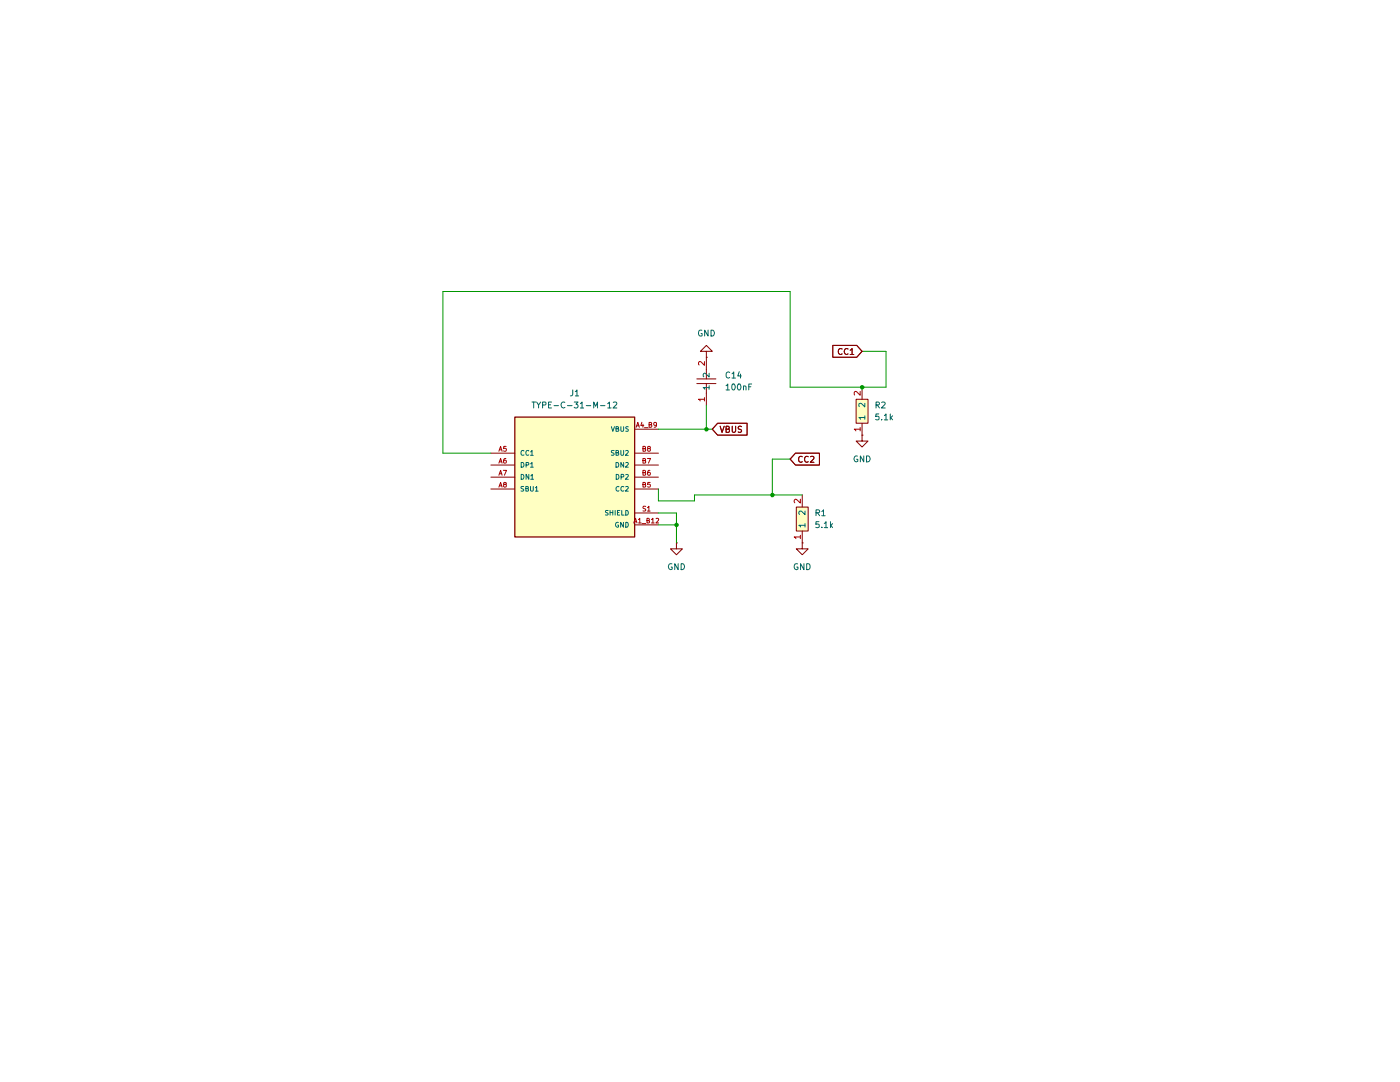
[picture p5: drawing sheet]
(kicad_sch
 (version 20260306)
 (generator "eeschema")
 (generator_version "10.0")
 (paper "A4")
 (lib_symbols
  (symbol "EasyEDA2Kicad:CC0603KRX7R9BB104" (exclude_from_sim no) (in_bom yes) (on_board yes)
   (in_pos_files yes)
   (duplicate_pin_numbers_are_jumpers no)
   (property "Reference" "C" (at 0 5.08 0) (show_name no) (do_not_autoplace no) (effects (font (size 1.27 1.27))))
   (property "Value" "CC0603KRX7R9BB104" (at 0 -5.08 0) (show_name no) (do_not_autoplace no) (effects (font (size 1.27 1.27))))
   (property "Footprint" "easyeda2kicad:C0603" (at 0 -7.62 0) (show_name no) (do_not_autoplace no) (hide yes) (effects (font (size 1.27 1.27))))
   (property "Datasheet" "https://lcsc.com/product-detail/Multilayer-Ceramic-Capacitors-MLCC-SMD-SMT_100nF-104-10-50V_C14663.html" (at 0 -10.16 0) (show_name no) (do_not_autoplace no) (hide yes) (effects (font (size 1.27 1.27))))
   (property "Description" "100nF (104) ±10% 50V" (at 0 0 0) (show_name no) (do_not_autoplace no) (hide yes) (effects (font (size 1.27 1.27))))
   (property "Manufacturer" "YAGEO(国巨)" (at 0 -12.7 0) (show_name no) (do_not_autoplace no) (hide yes) (effects (font (size 1.27 1.27))))
   (property "MPN" "CC0603KRX7R9BB104" (at 0 -15.24 0) (show_name no) (do_not_autoplace no) (hide yes) (effects (font (size 1.27 1.27))))
   (property "LCSC Part" "C14663" (at 0 -17.78 0) (show_name no) (do_not_autoplace no) (hide yes) (effects (font (size 1.27 1.27))))
   (symbol "CC0603KRX7R9BB104_0_1"
    (polyline (pts (xy -0.51 0) (xy -2.54 0)) (stroke (width 0) (type default)) (fill (type none)))
    (polyline (pts (xy -0.51 -2.03) (xy -0.51 2.03)) (stroke (width 0) (type default)) (fill (type none)))
    (polyline (pts (xy 0.51 2.03) (xy 0.51 -2.03)) (stroke (width 0) (type default)) (fill (type none)))
    (polyline (pts (xy 2.54 0) (xy 0.51 0)) (stroke (width 0) (type default)) (fill (type none)))
    (pin unspecified line (at -5.08 0 0) (length 2.54) (name "1" (effects (font (size 1.27 1.27)))) (number "1" (effects (font (size 1.27 1.27)))))
    (pin unspecified line (at 5.08 0 180) (length 2.54) (name "2" (effects (font (size 1.27 1.27)))) (number "2" (effects (font (size 1.27 1.27))))))
   (embedded_fonts no))
  (symbol "EasyEDA2Kicad:RCA025K1FLF" (exclude_from_sim no) (in_bom yes) (on_board yes)
   (in_pos_files yes)
   (duplicate_pin_numbers_are_jumpers no)
   (property "Reference" "R" (at 0 5.08 0) (show_name no) (do_not_autoplace no) (effects (font (size 1.27 1.27))))
   (property "Value" "RCA025K1FLF" (at 0 -5.08 0) (show_name no) (do_not_autoplace no) (effects (font (size 1.27 1.27))))
   (property "Footprint" "easyeda2kicad:R0402" (at 0 -7.62 0) (show_name no) (do_not_autoplace no) (hide yes) (effects (font (size 1.27 1.27))))
   (property "Datasheet" "https://www.lcsc.com/datasheet/C22369457.pdf" (at 0 -10.16 0) (show_name no) (do_not_autoplace no) (hide yes) (effects (font (size 1.27 1.27))))
   (property "Description" "" (at 0 0 0) (show_name no) (do_not_autoplace no) (hide yes) (effects (font (size 1.27 1.27))))
   (property "Manufacturer" "HKR(香港电阻)" (at 0 -12.7 0) (show_name no) (do_not_autoplace no) (hide yes) (effects (font (size 1.27 1.27))))
   (property "MPN" "RCA025K1FLF" (at 0 -15.24 0) (show_name no) (do_not_autoplace no) (hide yes) (effects (font (size 1.27 1.27))))
   (property "LCSC Part" "C22369457" (at 0 -17.78 0) (show_name no) (do_not_autoplace no) (hide yes) (effects (font (size 1.27 1.27))))
   (symbol "RCA025K1FLF_0_1"
    (rectangle (start -2.54 1.27) (end 2.54 -1.27) (stroke (width 0) (type default)) (fill (type background)))
    (pin unspecified line (at -5.08 0 0) (length 2.54) (name "1" (effects (font (size 1.27 1.27)))) (number "1" (effects (font (size 1.27 1.27)))))
    (pin unspecified line (at 5.08 0 180) (length 2.54) (name "2" (effects (font (size 1.27 1.27)))) (number "2" (effects (font (size 1.27 1.27))))))
   (embedded_fonts no))
  (symbol "TYPE-C-31-M-12:TYPE-C-31-M-12"
   (pin_names
    (offset 1.016)) (exclude_from_sim no) (in_bom yes) (on_board yes)
   (in_pos_files yes)
   (duplicate_pin_numbers_are_jumpers no)
   (property "Reference" "J" (at -12.7 13.462 0) (show_name no) (do_not_autoplace no) (effects (font (size 1.27 1.27)) (justify left bottom)))
   (property "Value" "TYPE-C-31-M-12" (at -12.7 -13.462 0) (show_name no) (do_not_autoplace no) (effects (font (size 1.27 1.27)) (justify left top)))
   (property "Footprint" "TYPE-C-31-M-12:HRO_TYPE-C-31-M-12" (at 0 0 0) (show_name no) (do_not_autoplace no) (hide yes) (effects (font (size 1.27 1.27)) (justify bottom)))
   (property "Datasheet" "" (at 0 0 0) (show_name no) (do_not_autoplace no) (hide yes) (effects (font (size 1.27 1.27))))
   (property "Description" "USB Connectors 24 Receptacle 1 8.94*7.3mm RoHS" (at 0 0 0) (show_name no) (do_not_autoplace no) (hide yes) (effects (font (size 1.27 1.27)) (justify bottom)))
   (property "MF" "HRO Electronics Co., Ltd." (at 0 0 0) (show_name no) (do_not_autoplace no) (hide yes) (effects (font (size 1.27 1.27)) (justify bottom)))
   (property "MAXIMUM_PACKAGE_HEIGHT" "3.26 mm" (at 0 0 0) (show_name no) (do_not_autoplace no) (hide yes) (effects (font (size 1.27 1.27)) (justify bottom)))
   (property "Package" "Package" (at 0 0 0) (show_name no) (do_not_autoplace no) (hide yes) (effects (font (size 1.27 1.27)) (justify bottom)))
   (property "Price" "None" (at 0 0 0) (show_name no) (do_not_autoplace no) (hide yes) (effects (font (size 1.27 1.27)) (justify bottom)))
   (property "Check_prices" "https://www.snapeda.com/parts/TYPE-C-31-M-12/HRO+Electronics+Co.%252C+Ltd./view-part/?ref=eda" (at 0 0 0) (show_name no) (do_not_autoplace no) (hide yes) (effects (font (size 1.27 1.27)) (justify bottom)))
   (property "STANDARD" "Manufacturer Recommendations" (at 0 0 0) (show_name no) (do_not_autoplace no) (hide yes) (effects (font (size 1.27 1.27)) (justify bottom)))
   (property "PARTREV" "2020.12.08" (at 0 0 0) (show_name no) (do_not_autoplace no) (hide yes) (effects (font (size 1.27 1.27)) (justify bottom)))
   (property "SnapEDA_Link" "https://www.snapeda.com/parts/TYPE-C-31-M-12/HRO+Electronics+Co.%252C+Ltd./view-part/?ref=snap" (at 0 0 0) (show_name no) (do_not_autoplace no) (hide yes) (effects (font (size 1.27 1.27)) (justify bottom)))
   (property "MP" "TYPE-C-31-M-12" (at 0 0 0) (show_name no) (do_not_autoplace no) (hide yes) (effects (font (size 1.27 1.27)) (justify bottom)))
   (property "SNAPEDA_PN" "TYPE-C-31-M-12" (at 0 0 0) (show_name no) (do_not_autoplace no) (hide yes) (effects (font (size 1.27 1.27)) (justify bottom)))
   (property "Availability" "Not in stock" (at 0 0 0) (show_name no) (do_not_autoplace no) (hide yes) (effects (font (size 1.27 1.27)) (justify bottom)))
   (property "MANUFACTURER" "HRO Electronics Co., Ltd." (at 0 0 0) (show_name no) (do_not_autoplace no) (hide yes) (effects (font (size 1.27 1.27)) (justify bottom)))
   (symbol "TYPE-C-31-M-12_0_0"
    (rectangle (start -12.7 -12.7) (end 12.7 12.7) (stroke (width 0.254) (type default)) (fill (type background)))
    (pin power_in line (at 17.78 -10.16 180) (length 5.08) (name "GND" (effects (font (size 1.016 1.016)))) (number "A1_B12" (effects (font (size 1.016 1.016)))))
    (pin power_in line (at 17.78 10.16 180) (length 5.08) (name "VBUS" (effects (font (size 1.016 1.016)))) (number "A4_B9" (effects (font (size 1.016 1.016)))))
    (pin bidirectional line (at -17.78 5.08 0) (length 5.08) (name "CC1" (effects (font (size 1.016 1.016)))) (number "A5" (effects (font (size 1.016 1.016)))))
    (pin bidirectional line (at -17.78 2.54 0) (length 5.08) (name "DP1" (effects (font (size 1.016 1.016)))) (number "A6" (effects (font (size 1.016 1.016)))))
    (pin bidirectional line (at -17.78 0 0) (length 5.08) (name "DN1" (effects (font (size 1.016 1.016)))) (number "A7" (effects (font (size 1.016 1.016)))))
    (pin bidirectional line (at -17.78 -2.54 0) (length 5.08) (name "SBU1" (effects (font (size 1.016 1.016)))) (number "A8" (effects (font (size 1.016 1.016)))))
    (pin power_in line (at 17.78 -10.16 180) (length 5.08) (hide yes) (name "GND" (effects (font (size 1.016 1.016)))) (number "B1_A12" (effects (font (size 1.016 1.016)))))
    (pin power_in line (at 17.78 10.16 180) (length 5.08) (hide yes) (name "VBUS" (effects (font (size 1.016 1.016)))) (number "B4_A9" (effects (font (size 1.016 1.016)))))
    (pin bidirectional line (at 17.78 -2.54 180) (length 5.08) (name "CC2" (effects (font (size 1.016 1.016)))) (number "B5" (effects (font (size 1.016 1.016)))))
    (pin bidirectional line (at 17.78 0 180) (length 5.08) (name "DP2" (effects (font (size 1.016 1.016)))) (number "B6" (effects (font (size 1.016 1.016)))))
    (pin bidirectional line (at 17.78 2.54 180) (length 5.08) (name "DN2" (effects (font (size 1.016 1.016)))) (number "B7" (effects (font (size 1.016 1.016)))))
    (pin bidirectional line (at 17.78 5.08 180) (length 5.08) (name "SBU2" (effects (font (size 1.016 1.016)))) (number "B8" (effects (font (size 1.016 1.016)))))
    (pin passive line (at 17.78 -7.62 180) (length 5.08) (name "SHIELD" (effects (font (size 1.016 1.016)))) (number "S1" (effects (font (size 1.016 1.016)))))
    (pin passive line (at 17.78 -7.62 180) (length 5.08) (hide yes) (name "SHIELD" (effects (font (size 1.016 1.016)))) (number "S2" (effects (font (size 1.016 1.016)))))
    (pin passive line (at 17.78 -7.62 180) (length 5.08) (hide yes) (name "SHIELD" (effects (font (size 1.016 1.016)))) (number "S3" (effects (font (size 1.016 1.016)))))
    (pin passive line (at 17.78 -7.62 180) (length 5.08) (hide yes) (name "SHIELD" (effects (font (size 1.016 1.016)))) (number "S4" (effects (font (size 1.016 1.016))))))
   (embedded_fonts no))
  (symbol "power:GND"
   (power global)
   (pin_numbers (hide yes))
   (pin_names
    (offset 0) (hide yes)) (exclude_from_sim no) (in_bom yes) (on_board yes)
   (in_pos_files yes)
   (duplicate_pin_numbers_are_jumpers no)
   (property "Reference" "#PWR" (at 0 -6.35 0) (show_name no) (do_not_autoplace no) (hide yes) (effects (font (size 1.27 1.27))))
   (property "Value" "GND" (at 0 -3.81 0) (show_name no) (do_not_autoplace no) (effects (font (size 1.27 1.27))))
   (property "Footprint" "" (at 0 0 0) (show_name no) (do_not_autoplace no) (hide yes) (effects (font (size 1.27 1.27))))
   (property "Datasheet" "" (at 0 0 0) (show_name no) (do_not_autoplace no) (hide yes) (effects (font (size 1.27 1.27))))
   (property "Description" "Power symbol creates a global label with name \"GND\" , ground" (at 0 0 0) (show_name no) (do_not_autoplace no) (hide yes) (effects (font (size 1.27 1.27))))
   (symbol "GND_0_1"
    (polyline (pts (xy 0 0) (xy 0 -1.27) (xy 1.27 -1.27) (xy 0 -2.54) (xy -1.27 -1.27) (xy 0 -1.27)) (stroke (width 0) (type default)) (fill (type none))))
   (symbol "GND_1_1"
    (pin power_in line (at 0 0 270) (length 0) (name "" (effects (font (size 1.27 1.27)))) (number "1" (effects (font (size 1.27 1.27))))))
   (embedded_fonts no)))
 (junction
  (at 182.88 72.39)
  (diameter 0)
  (color 0 0 0 0))
 (junction
  (at 163.83 95.25)
  (diameter 0)
  (color 0 0 0 0))
 (junction
  (at 143.51 101.6)
  (diameter 0)
  (color 0 0 0 0))
 (junction
  (at 149.86 81.28)
  (diameter 0)
  (color 0 0 0 0))
 (wire
  (pts (xy 170.18 95.25) (xy 163.83 95.25))
  (stroke (width 0) (type default)))
 (wire
  (pts (xy 139.7 81.28) (xy 149.86 81.28))
  (stroke (width 0) (type default)))
 (wire
  (pts (xy 139.7 99.06) (xy 143.51 99.06))
  (stroke (width 0) (type default)))
 (wire
  (pts (xy 149.86 76.2) (xy 149.86 81.28))
  (stroke (width 0) (type default)))
 (wire
  (pts (xy 167.64 52.07) (xy 167.64 72.39))
  (stroke (width 0) (type default)))
 (wire
  (pts (xy 182.88 64.77) (xy 187.96 64.77))
  (stroke (width 0) (type default)))
 (wire
  (pts (xy 139.7 93.98) (xy 139.7 96.52))
  (stroke (width 0) (type default)))
 (wire
  (pts (xy 163.83 95.25) (xy 147.32 95.25))
  (stroke (width 0) (type default)))
 (wire
  (pts (xy 104.14 86.36) (xy 93.98 86.36))
  (stroke (width 0) (type default)))
 (wire
  (pts (xy 93.98 86.36) (xy 93.98 52.07))
  (stroke (width 0) (type default)))
 (wire
  (pts (xy 93.98 52.07) (xy 167.64 52.07))
  (stroke (width 0) (type default)))
 (wire
  (pts (xy 139.7 96.52) (xy 147.32 96.52))
  (stroke (width 0) (type default)))
 (wire
  (pts (xy 143.51 99.06) (xy 143.51 101.6))
  (stroke (width 0) (type default)))
 (wire
  (pts (xy 149.86 81.28) (xy 151.13 81.28))
  (stroke (width 0) (type default)))
 (wire
  (pts (xy 143.51 101.6) (xy 143.51 105.41))
  (stroke (width 0) (type default)))
 (wire
  (pts (xy 187.96 64.77) (xy 187.96 72.39))
  (stroke (width 0) (type default)))
 (wire
  (pts (xy 167.64 87.63) (xy 163.83 87.63))
  (stroke (width 0) (type default)))
 (wire
  (pts (xy 182.88 72.39) (xy 187.96 72.39))
  (stroke (width 0) (type default)))
 (wire
  (pts (xy 167.64 72.39) (xy 182.88 72.39))
  (stroke (width 0) (type default)))
 (wire
  (pts (xy 139.7 101.6) (xy 143.51 101.6))
  (stroke (width 0) (type default)))
 (wire
  (pts (xy 147.32 95.25) (xy 147.32 96.52))
  (stroke (width 0) (type default)))
 (wire
  (pts (xy 163.83 87.63) (xy 163.83 95.25))
  (stroke (width 0) (type default)))
 (global_label "CC2"
  (shape input)
  (at 167.64 87.63 0)
  (fields_autoplaced yes)
  (effects (font (size 1.27 1.27)) (justify left))
  (property "Intersheetrefs" "${INTERSHEET_REFS}" (at 174.3747 87.63 0) (hide yes) (show_name no) (do_not_autoplace no) (effects (font (size 1.27 1.27)) (justify left))))
 (global_label "VBUS"
  (shape input)
  (at 151.13 81.28 0)
  (fields_autoplaced yes)
  (effects (font (size 1.27 1.27)) (justify left))
  (property "Intersheetrefs" "${INTERSHEET_REFS}" (at 159.0138 81.28 0) (hide yes) (show_name no) (do_not_autoplace no) (effects (font (size 1.27 1.27)) (justify left))))
 (global_label "CC1"
  (shape input)
  (at 182.88 64.77 180)
  (fields_autoplaced yes)
  (effects (font (size 1.27 1.27)) (justify right))
  (property "Intersheetrefs" "${INTERSHEET_REFS}" (at 176.1453 64.77 0) (hide yes) (show_name no) (do_not_autoplace no) (effects (font (size 1.27 1.27)) (justify right))))
 (symbol
  (lib_id "power:GND")
  (at 182.88 82.55 0)
  (unit 1)
  (body_style 1)
  (exclude_from_sim no)
  (in_bom yes)
  (on_board yes)
  (in_pos_files yes)
  (dnp no)
  (fields_autoplaced yes)
  (property "Reference" "#PWR02" (at 182.88 88.9 0) (hide yes) (show_name no) (do_not_autoplace no) (effects (font (size 1.27 1.27))))
  (property "Value" "GND" (at 182.88 87.63 0) (show_name no) (do_not_autoplace no) (effects (font (size 1.27 1.27))))
  (property "Footprint" "" (at 182.88 82.55 0) (hide yes) (show_name no) (do_not_autoplace no) (effects (font (size 1.27 1.27))))
  (property "Datasheet" "" (at 182.88 82.55 0) (hide yes) (show_name no) (do_not_autoplace no) (effects (font (size 1.27 1.27))))
  (property "Description" "Power symbol creates a global label with name \"GND\" , ground" (at 182.88 82.55 0) (hide yes) (show_name no) (do_not_autoplace no) (effects (font (size 1.27 1.27))))
  (pin "1"))
 (symbol
  (lib_id "power:GND")
  (at 143.51 105.41 0)
  (unit 1)
  (body_style 1)
  (exclude_from_sim no)
  (in_bom yes)
  (on_board yes)
  (in_pos_files yes)
  (dnp no)
  (fields_autoplaced yes)
  (property "Reference" "#PWR03" (at 143.51 111.76 0) (hide yes) (show_name no) (do_not_autoplace no) (effects (font (size 1.27 1.27))))
  (property "Value" "GND" (at 143.51 110.49 0) (show_name no) (do_not_autoplace no) (effects (font (size 1.27 1.27))))
  (property "Footprint" "" (at 143.51 105.41 0) (hide yes) (show_name no) (do_not_autoplace no) (effects (font (size 1.27 1.27))))
  (property "Datasheet" "" (at 143.51 105.41 0) (hide yes) (show_name no) (do_not_autoplace no) (effects (font (size 1.27 1.27))))
  (property "Description" "Power symbol creates a global label with name \"GND\" , ground" (at 143.51 105.41 0) (hide yes) (show_name no) (do_not_autoplace no) (effects (font (size 1.27 1.27))))
  (pin "1"))
 (symbol
  (lib_id "power:GND")
  (at 170.18 105.41 0)
  (unit 1)
  (body_style 1)
  (exclude_from_sim no)
  (in_bom yes)
  (on_board yes)
  (in_pos_files yes)
  (dnp no)
  (fields_autoplaced yes)
  (property "Reference" "#PWR01" (at 170.18 111.76 0) (hide yes) (show_name no) (do_not_autoplace no) (effects (font (size 1.27 1.27))))
  (property "Value" "GND" (at 170.18 110.49 0) (show_name no) (do_not_autoplace no) (effects (font (size 1.27 1.27))))
  (property "Footprint" "" (at 170.18 105.41 0) (hide yes) (show_name no) (do_not_autoplace no) (effects (font (size 1.27 1.27))))
  (property "Datasheet" "" (at 170.18 105.41 0) (hide yes) (show_name no) (do_not_autoplace no) (effects (font (size 1.27 1.27))))
  (property "Description" "Power symbol creates a global label with name \"GND\" , ground" (at 170.18 105.41 0) (hide yes) (show_name no) (do_not_autoplace no) (effects (font (size 1.27 1.27))))
  (pin "1"))
 (symbol
  (lib_id "EasyEDA2Kicad:CC0603KRX7R9BB104")
  (at 149.86 71.12 90)
  (unit 1)
  (body_style 1)
  (exclude_from_sim no)
  (in_bom yes)
  (on_board yes)
  (in_pos_files yes)
  (dnp no)
  (fields_autoplaced yes)
  (property "Reference" "C14" (at 153.67 69.8499 90) (show_name no) (do_not_autoplace no) (effects (font (size 1.27 1.27)) (justify right)))
  (property "Value" "100nF" (at 153.67 72.3899 90) (show_name no) (do_not_autoplace no) (effects (font (size 1.27 1.27)) (justify right)))
  (property "Footprint" "easyeda2kicad:C0603" (at 157.48 71.12 0) (hide yes) (show_name no) (do_not_autoplace no) (effects (font (size 1.27 1.27))))
  (property "Datasheet" "https://lcsc.com/product-detail/Multilayer-Ceramic-Capacitors-MLCC-SMD-SMT_100nF-104-10-50V_C14663.html" (at 160.02 71.12 0) (hide yes) (show_name no) (do_not_autoplace no) (effects (font (size 1.27 1.27))))
  (property "Description" "100nF (104) ±10% 50V" (at 149.86 71.12 0) (hide yes) (show_name no) (do_not_autoplace no) (effects (font (size 1.27 1.27))))
  (property "Manufacturer" "YAGEO(国巨)" (at 162.56 71.12 0) (hide yes) (show_name no) (do_not_autoplace no) (effects (font (size 1.27 1.27))))
  (property "MPN" "CC0603KRX7R9BB104" (at 165.1 71.12 0) (hide yes) (show_name no) (do_not_autoplace no) (effects (font (size 1.27 1.27))))
  (property "LCSC Part" "C14663" (at 167.64 71.12 0) (hide yes) (show_name no) (do_not_autoplace no) (effects (font (size 1.27 1.27))))
  (pin "1")
  (pin "2"))
 (symbol
  (lib_id "power:GND")
  (at 149.86 66.04 180)
  (unit 1)
  (body_style 1)
  (exclude_from_sim no)
  (in_bom yes)
  (on_board yes)
  (in_pos_files yes)
  (dnp no)
  (fields_autoplaced yes)
  (property "Reference" "#PWR030" (at 149.86 59.69 0) (hide yes) (show_name no) (do_not_autoplace no) (effects (font (size 1.27 1.27))))
  (property "Value" "GND" (at 149.86 60.96 0) (show_name no) (do_not_autoplace no) (effects (font (size 1.27 1.27))))
  (property "Footprint" "" (at 149.86 66.04 0) (hide yes) (show_name no) (do_not_autoplace no) (effects (font (size 1.27 1.27))))
  (property "Datasheet" "" (at 149.86 66.04 0) (hide yes) (show_name no) (do_not_autoplace no) (effects (font (size 1.27 1.27))))
  (property "Description" "Power symbol creates a global label with name \"GND\" , ground" (at 149.86 66.04 0) (hide yes) (show_name no) (do_not_autoplace no) (effects (font (size 1.27 1.27))))
  (pin "1"))
 (symbol
  (lib_id "EasyEDA2Kicad:RCA025K1FLF")
  (at 182.88 77.47 90)
  (unit 1)
  (body_style 1)
  (exclude_from_sim no)
  (in_bom yes)
  (on_board yes)
  (in_pos_files yes)
  (dnp no)
  (fields_autoplaced yes)
  (property "Reference" "R2" (at 185.42 76.1999 90) (show_name no) (do_not_autoplace no) (effects (font (size 1.27 1.27)) (justify right)))
  (property "Value" "5.1k" (at 185.42 78.7399 90) (show_name no) (do_not_autoplace no) (effects (font (size 1.27 1.27)) (justify right)))
  (property "Footprint" "easyeda2kicad:R0402" (at 190.5 77.47 0) (hide yes) (show_name no) (do_not_autoplace no) (effects (font (size 1.27 1.27))))
  (property "Datasheet" "https://www.lcsc.com/datasheet/C22369457.pdf" (at 193.04 77.47 0) (hide yes) (show_name no) (do_not_autoplace no) (effects (font (size 1.27 1.27))))
  (property "Description" "" (at 182.88 77.47 0) (hide yes) (show_name no) (do_not_autoplace no) (effects (font (size 1.27 1.27))))
  (property "Manufacturer" "HKR(香港电阻)" (at 195.58 77.47 0) (hide yes) (show_name no) (do_not_autoplace no) (effects (font (size 1.27 1.27))))
  (property "MPN" "RCA025K1FLF" (at 198.12 77.47 0) (hide yes) (show_name no) (do_not_autoplace no) (effects (font (size 1.27 1.27))))
  (property "LCSC Part" "C22369457" (at 200.66 77.47 0) (hide yes) (show_name no) (do_not_autoplace no) (effects (font (size 1.27 1.27))))
  (pin "2")
  (pin "1"))
 (symbol
  (lib_id "TYPE-C-31-M-12:TYPE-C-31-M-12")
  (at 121.92 91.44 0)
  (unit 1)
  (body_style 1)
  (exclude_from_sim no)
  (in_bom yes)
  (on_board yes)
  (in_pos_files yes)
  (dnp no)
  (fields_autoplaced yes)
  (property "Reference" "J1" (at 121.92 73.66 0) (show_name no) (do_not_autoplace no) (effects (font (size 1.27 1.27))))
  (property "Value" "TYPE-C-31-M-12" (at 121.92 76.2 0) (show_name no) (do_not_autoplace no) (effects (font (size 1.27 1.27))))
  (property "Footprint" "easyeda2kicad:USB-C_SMD-TYPE-C-31-M-12_1" (at 121.92 91.44 0) (hide yes) (show_name no) (do_not_autoplace no) (effects (font (size 1.27 1.27)) (justify bottom)))
  (property "Datasheet" "" (at 121.92 91.44 0) (hide yes) (show_name no) (do_not_autoplace no) (effects (font (size 1.27 1.27))))
  (property "Description" "USB Connectors 24 Receptacle 1 8.94*7.3mm RoHS" (at 121.92 91.44 0) (hide yes) (show_name no) (do_not_autoplace no) (effects (font (size 1.27 1.27)) (justify bottom)))
  (property "MF" "HRO Electronics Co., Ltd." (at 121.92 91.44 0) (hide yes) (show_name no) (do_not_autoplace no) (effects (font (size 1.27 1.27)) (justify bottom)))
  (property "MAXIMUM_PACKAGE_HEIGHT" "3.26 mm" (at 121.92 91.44 0) (hide yes) (show_name no) (do_not_autoplace no) (effects (font (size 1.27 1.27)) (justify bottom)))
  (property "Package" "Package" (at 121.92 91.44 0) (hide yes) (show_name no) (do_not_autoplace no) (effects (font (size 1.27 1.27)) (justify bottom)))
  (property "Price" "None" (at 121.92 91.44 0) (hide yes) (show_name no) (do_not_autoplace no) (effects (font (size 1.27 1.27)) (justify bottom)))
  (property "Check_prices" "https://www.snapeda.com/parts/TYPE-C-31-M-12/HRO+Electronics+Co.%252C+Ltd./view-part/?ref=eda" (at 121.92 91.44 0) (hide yes) (show_name no) (do_not_autoplace no) (effects (font (size 1.27 1.27)) (justify bottom)))
  (property "STANDARD" "Manufacturer Recommendations" (at 121.92 91.44 0) (hide yes) (show_name no) (do_not_autoplace no) (effects (font (size 1.27 1.27)) (justify bottom)))
  (property "PARTREV" "2020.12.08" (at 121.92 91.44 0) (hide yes) (show_name no) (do_not_autoplace no) (effects (font (size 1.27 1.27)) (justify bottom)))
  (property "SnapEDA_Link" "https://www.snapeda.com/parts/TYPE-C-31-M-12/HRO+Electronics+Co.%252C+Ltd./view-part/?ref=snap" (at 121.92 91.44 0) (hide yes) (show_name no) (do_not_autoplace no) (effects (font (size 1.27 1.27)) (justify bottom)))
  (property "MP" "TYPE-C-31-M-12" (at 121.92 91.44 0) (hide yes) (show_name no) (do_not_autoplace no) (effects (font (size 1.27 1.27)) (justify bottom)))
  (property "SNAPEDA_PN" "TYPE-C-31-M-12" (at 121.92 91.44 0) (hide yes) (show_name no) (do_not_autoplace no) (effects (font (size 1.27 1.27)) (justify bottom)))
  (property "Availability" "Not in stock" (at 121.92 91.44 0) (hide yes) (show_name no) (do_not_autoplace no) (effects (font (size 1.27 1.27)) (justify bottom)))
  (property "MANUFACTURER" "HRO Electronics Co., Ltd." (at 121.92 91.44 0) (hide yes) (show_name no) (do_not_autoplace no) (effects (font (size 1.27 1.27)) (justify bottom)))
  (pin "B5")
  (pin "A4_B9")
  (pin "A5")
  (pin "B8")
  (pin "A6")
  (pin "A8")
  (pin "B1_A12")
  (pin "S1")
  (pin "S2")
  (pin "S4")
  (pin "A1_B12")
  (pin "B4_A9")
  (pin "A7")
  (pin "B6")
  (pin "B7")
  (pin "S3"))
 (symbol
  (lib_id "EasyEDA2Kicad:RCA025K1FLF")
  (at 170.18 100.33 90)
  (unit 1)
  (body_style 1)
  (exclude_from_sim no)
  (in_bom yes)
  (on_board yes)
  (in_pos_files yes)
  (dnp no)
  (fields_autoplaced yes)
  (property "Reference" "R1" (at 172.72 99.0599 90) (show_name no) (do_not_autoplace no) (effects (font (size 1.27 1.27)) (justify right)))
  (property "Value" "5.1k" (at 172.72 101.5999 90) (show_name no) (do_not_autoplace no) (effects (font (size 1.27 1.27)) (justify right)))
  (property "Footprint" "easyeda2kicad:R0402" (at 177.8 100.33 0) (hide yes) (show_name no) (do_not_autoplace no) (effects (font (size 1.27 1.27))))
  (property "Datasheet" "https://www.lcsc.com/datasheet/C22369457.pdf" (at 180.34 100.33 0) (hide yes) (show_name no) (do_not_autoplace no) (effects (font (size 1.27 1.27))))
  (property "Description" "" (at 170.18 100.33 0) (hide yes) (show_name no) (do_not_autoplace no) (effects (font (size 1.27 1.27))))
  (property "Manufacturer" "HKR(香港电阻)" (at 182.88 100.33 0) (hide yes) (show_name no) (do_not_autoplace no) (effects (font (size 1.27 1.27))))
  (property "MPN" "RCA025K1FLF" (at 185.42 100.33 0) (hide yes) (show_name no) (do_not_autoplace no) (effects (font (size 1.27 1.27))))
  (property "LCSC Part" "C22369457" (at 187.96 100.33 0) (hide yes) (show_name no) (do_not_autoplace no) (effects (font (size 1.27 1.27))))
  (pin "2")
  (pin "1")))
